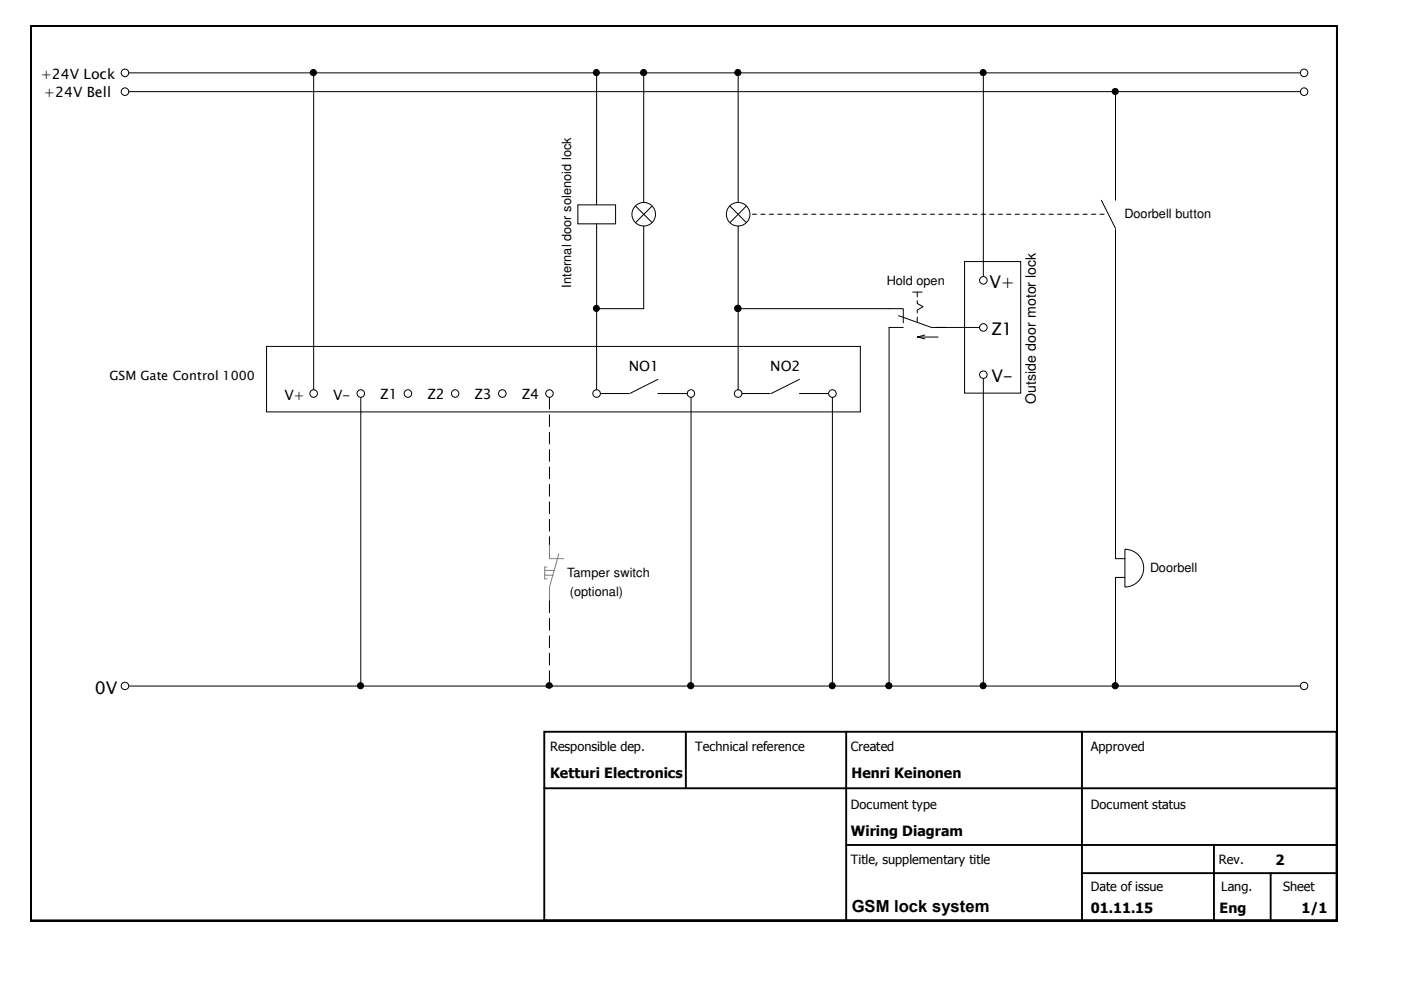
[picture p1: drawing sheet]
<svg xmlns="http://www.w3.org/2000/svg" width="297mm" height="210mm" viewBox="0 0 297 210" stroke-linecap="round" stroke-linejoin="round" font-family="sans-serif">
<g fill="none" stroke="#000" stroke-width=".21">
<path d="M27.3 15.5h248.4M27.3 19.4h248.4M66.5 15.5v67.1M126.5 15.5v27.9M136.5 15.5v27.4M156.5 15.5v27.4M208.5 15.5v43.1M236.5 19.4v23.1M122.5 43.4h8v4.1h-8zM126.5 47.5v35.1M134.8 43.7l3.4 3.5M136.5 47.9v17.5h-10"/>
<path d="M138.2 43.7l-3.4 3.5M154.8 43.7l3.4 3.5M156.5 47.9v34.7M158.2 43.7l-3.4 3.5M204.5 55.5h11.9v27.9h-11.9zM233.5 42.5l3 5.9M236.5 48.6v69.8h2M56.5 73.4h125.9v13.9h-125.9zM156.5 65.4h35v3.1M190.5 66.9l7 2.5h10.2M191.5 69.4h-3v76.1M193.5 61.9h2"/>
<path d="M194.5 71.5h4.4M194.5 63.8v.5l1.2 .7-1.2 .7v.6M194.5 61.9v1M194.5 67.2v1M196.1 71l-1.6 .5 1.6 .3M76.5 84.2v61.3M127.3 83.4h6M139.5 80.4l-6 3M139.5 83.4h6.2M146.5 84.2v61.3M157.3 83.4h6M169.5 83.4h6.2"/>
<path d="M169.5 80.4l-6 3M176.5 84.2v61.3M208.5 80.2v65.3M238.5 116.5a4 4 0 0 1 4 4 4 4 0 0 1-4 4zM238.5 122.4h-2v23.1M27.3 145.5h248.4"/>
<circle cx="26.5" cy="15.5" r=".8"/>
<circle cx="26.5" cy="19.4" r=".8"/>
<circle cx="66.4" cy="15.4" r=".65"/>
<circle cx="126.4" cy="15.4" r=".64"/>
<circle cx="136.5" cy="15.4" r=".66"/>
<circle cx="156.4" cy="15.4" r=".65"/>
<circle cx="208.4" cy="15.4" r=".64"/>
<circle cx="236.5" cy="19.4" r=".65"/>
<circle cx="276.5" cy="19.4" r=".8"/>
<circle cx="276.5" cy="15.4" r=".79"/>
<circle cx="136.5" cy="45.4" r="2.49"/>
<circle cx="156.5" cy="45.4" r="2.5"/>
<circle cx="208.5" cy="59.4" r=".8"/>
<circle cx="126.4" cy="65.4" r=".64"/>
<circle cx="156.4" cy="65.4" r=".65"/>
<circle cx="208.5" cy="69.4" r=".8"/>
<circle cx="208.5" cy="79.4" r=".79"/>
<circle cx="66.5" cy="83.4" r=".8"/>
<circle cx="76.5" cy="83.4" r=".8"/>
<circle cx="86.5" cy="83.4" r=".8"/>
<circle cx="96.5" cy="83.4" r=".79"/>
<circle cx="106.5" cy="83.4" r=".8"/>
<circle cx="116.5" cy="83.4" r=".8"/>
<circle cx="126.5" cy="83.4" r=".8"/>
<circle cx="146.5" cy="83.4" r=".79"/>
<circle cx="156.5" cy="83.4" r=".8"/>
<circle cx="176.5" cy="83.4" r=".8"/>
<circle cx="26.5" cy="145.4" r=".79"/>
<circle cx="76.4" cy="145.4" r=".65"/>
<circle cx="146.4" cy="145.4" r=".66"/>
<circle cx="176.4" cy="145.4" r=".64"/>
<circle cx="188.4" cy="145.4" r=".65"/>
<circle cx="208.4" cy="145.4" r=".64"/>
<circle cx="236.4" cy="145.4" r=".66"/>
<circle cx="276.5" cy="145.4" r=".79"/>
</g>
<g fill="#000">
<circle cx="66.4" cy="15.4" r=".65"/>
<circle cx="126.4" cy="15.4" r=".64"/>
<circle cx="136.5" cy="15.4" r=".66"/>
<circle cx="156.4" cy="15.4" r=".65"/>
<circle cx="208.4" cy="15.4" r=".64"/>
<circle cx="236.5" cy="19.4" r=".65"/>
<circle cx="126.4" cy="65.4" r=".64"/>
<circle cx="156.4" cy="65.4" r=".65"/>
<circle cx="76.4" cy="145.4" r=".65"/>
<circle cx="116.4" cy="145.4" r=".65"/>
<circle cx="146.4" cy="145.4" r=".66"/>
<circle cx="176.4" cy="145.4" r=".64"/>
<circle cx="188.4" cy="145.4" r=".65"/>
<circle cx="208.4" cy="145.4" r=".64"/>
<circle cx="236.4" cy="145.4" r=".66"/>
</g>
<path d="M116.5 115.4v3h3M118.5 117.4l-2 7.1v2.9M115.5 122h1.8M115.5 120.9h2M116 120.2h-.5v2.5h.5" fill="none" stroke="#808080" stroke-width=".21"/>
<g fill="none" stroke="#000" stroke-width=".21" stroke-dasharray="2.5 1.2">
<path d="M116.5 84.2v31.2M116.5 127.4v18.1"/>
<circle cx="116.4" cy="145.4" r=".65"/>
</g>
<path d="M159.5 45.4h75" fill="none" stroke="#000" stroke-width=".21" stroke-dasharray=".9 .9"/>
<path d="M6.5 5.5h277v189.7h-277z" fill="none" stroke="#000" stroke-width=".5"/>
<path d="M115.4 155.2h168v40h-168zM145.4 155.2v11.9M179.4 155.2v40M229.4 155.2v40M115.4 167.1h168M179.4 179.2h104M257.4 179.2v16M229.4 185.1h54M269.4 185.1v10.1" fill="none" stroke="#000" stroke-width=".4"/>
<g font-size="3.7">
<text x="209.8" y="61">V+</text>
<text x="210.2" y="71">Z1</text>
<text x="210.2" y="80.9">V-</text>
<text x="20.1" y="147.1">0V</text>
</g>
<text font-size="3.5" x="180.6" y="193.4">GSM lock system</text>
<g font-size="3">
<text x="8.6" y="16.8">+24V Lock</text>
<text x="9.3" y="20.7">+24V Bell</text>
<text x="133.3" y="78.7">NO1</text>
<text x="163.3" y="78.7">NO2</text>
<text x="60.3" y="84.8">V+</text>
<text x="70.6" y="84.8">V-</text>
<text x="80.6" y="84.7">Z1</text>
<text x="90.6" y="84.7">Z2</text>
<text x="100.6" y="84.7">Z3</text>
<text x="110.6" y="84.7">Z4</text>
<text x="219.6" y="85.6" transform="rotate(-90 219.6 85.6)">Outside door motor lock</text>
<text x="116.6" y="165">Ketturi Electronics</text>
<text x="180.5" y="165">Henri Keinonen</text>
<text x="180.4" y="177.2">Wiring Diagram</text>
<text x="270.4" y="183.4">2</text>
<text x="231.3" y="193.7">01.11.15</text>
<text x="258.5" y="193.7">Eng</text>
<text x="275.9" y="193.7">1/1</text>
</g>
<g font-size="2.7">
<text x="238.4" y="46.3">Doorbell button</text>
<text x="121.1" y="61" transform="rotate(-90 121.1 61)">Internal door solenoid lock</text>
<text x="188" y="60.3">Hold open</text>
<text x="23.2" y="80.6">GSM Gate Control 1000</text>
<text x="120.2" y="122.3">Tamper switch</text>
<text x="243.8" y="121.3">Doorbell</text>
<text x="120.8" y="126.4">(optional)</text>
<text x="116.6" y="159.3">Responsible dep.</text>
<text x="147.4" y="159.3">Technical reference</text>
<text x="180.4" y="159.3">Created</text>
<text x="231.3" y="159.3">Approved</text>
<text x="180.4" y="171.4">Document type</text>
<text x="231.3" y="171.4">Document status</text>
<text x="180.4" y="183.3">Title, supplementary title</text>
<text x="258.4" y="183.3">Rev.</text>
<text x="231.3" y="188.9">Date of issue</text>
<text x="258.9" y="188.9">Lang.</text>
<text x="272" y="188.9">Sheet</text>
</g>
</svg>
